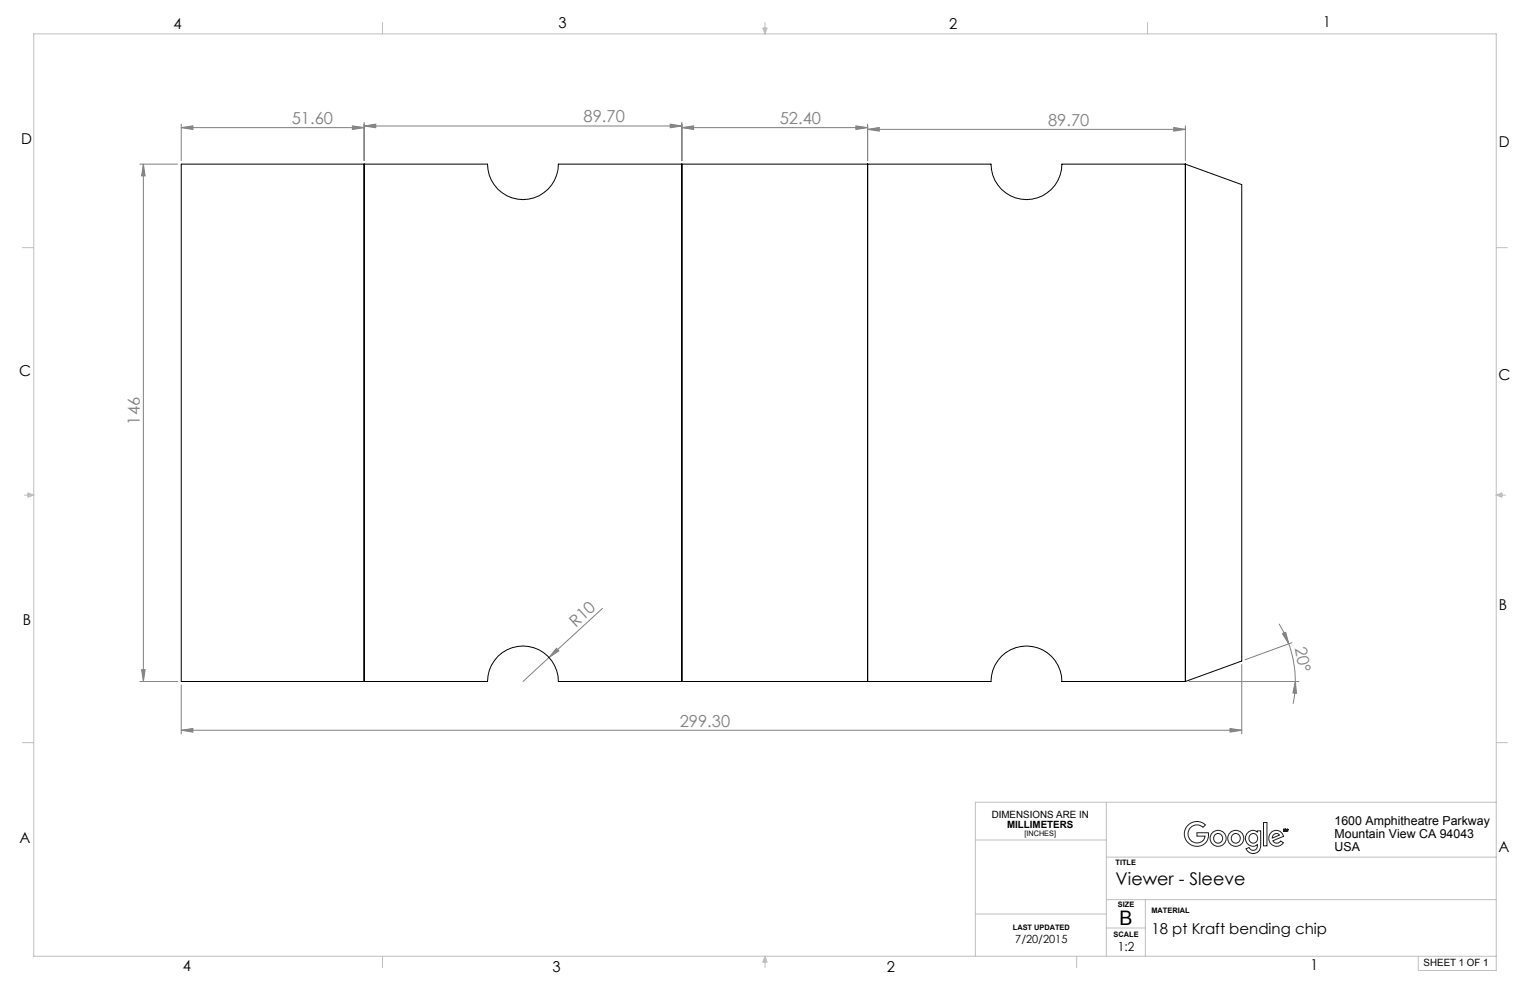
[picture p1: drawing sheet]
<svg xmlns="http://www.w3.org/2000/svg" width="432mm" height="279mm" viewBox="0 0 432 279" stroke-linecap="round" stroke-linejoin="round" font-family="sans-serif">
<!-- layer: Layer 1 -->
<g fill="none" stroke="#808080" stroke-width=".28">
<path d="M51.2 36l3.2-.5v1zM51.2 35v10.3M51.2 36h51.6M99.4 35.5l3.4 .5-3.4 .5zM102.8 35.6l3.2-.6v1.1zM102.8 34.5v10.8M102.8 35.6h89.6M189.2 35l3.2 .6-3.2 .5zM192.4 36l3.4-.5v1zM192.4 36h52.5M192.4 34.5v10.8M241.5 35.5l3.4 .5-3.4 .5z"/>
<path d="M244.9 36.5l3.2-.5v1zM244.9 35v10.3M244.9 36.5h89.6M331.3 36l3.2 .5-3.2 .5zM334.5 35.5v9.8M39.5 46.3h10.6M40.5 46.3l.5 3.3h-1zM40.5 46.3v146M170 171.7l-15.1 13.9M361 176l1.5 2.8 1.2 2.9M362 178.9l.9-.4 .8 3.2zM39.5 192.3h10.6"/>
<path d="M40 189h1l-.5 3.3zM51.2 193.3v13.8M154.9 185.6l-7.3 6.7M157.1 183l.6 .7-2.8 1.9zM335.6 192.3h31M350.4 187.5v19.6M363.7 181.7l1.2 4 .5 3.3 .2 3.3M364.6 181.4l-13.2 4.8M365.6 192.3l.3 3.4-1-.1zM365.6 192.3l-.3 4-.4 2.3M51.2 206.1l3.2-.5v1zM51.2 206.1h299.2"/>
<path d="M347.1 205.6l3.3 .5-3.3 .5z"/>
</g>
<g fill="none" stroke="#c0c0c0" stroke-width=".28">
<path d="M107.9 6.3v3.3M215.3 7.9h1.2l-.6 1.7zM215.6 7.9l.3 1.7M215.9 6.3v3.3M216.2 7.9l-.3 1.7M323.8 6.3v3.3M6.3 69.9h3.2M422.3 69.9h3.1M6.8 139.7h2.7M7.9 139.1l1.6 .6-1.6 .6zM7.9 139.4l1.6 .3M9.5 139.7l-1.6 .3"/>
<path d="M422.3 139.7h2.6M422.3 139.7l1.6 .3M422.3 139.7l1.6-.6v1.2zM423.9 139.4l-1.6 .3M6.3 209.6h3.2M422.3 209.6h3.1M275.3 237.1h36.9M312.2 226.4v43.5M422.3 226.4h-147v43.5M275.3 258h36.9M312.2 241.9h110.1M312.2 253.9h110.1"/>
<path d="M323.3 253.9v16M107.9 269.9v3.2M215.9 269.9v3.2M215.9 269.9l.6 1.6h-1.2zM215.9 269.9l-.3 1.6M215.9 269.9l.3 1.6M303.8 269.9v3.2M312.2 261.9h11.1M400.3 269.9v4h22v-264.3h-412.8v260.3h412.8"/>
</g>
<g fill="#808080">
<path d="M157.1 183l.6 .7-2.8 1.9z"/>
<path d="M365.6 192.3l.3 3.4-1-.1zM362 178.9l.9-.4 .8 3.2z"/>
<path d="M51.2 36l3.2-.5v1zM99.4 35.5l3.4 .5-3.4 .5zM102.8 35.6l3.2-.6v1.1zM189.2 35l3.2 .6-3.2 .5zM192.4 36l3.4-.5v1zM241.5 35.5l3.4 .5-3.4 .5z"/>
<path d="M51.2 206.1l3.2-.5v1zM347.1 205.6l3.3 .5-3.3 .5z"/>
<path d="M244.9 36.5l3.2-.5v1zM331.3 36l3.2 .5-3.2 .5z"/>
<path d="M40.5 46.3l.5 3.3h-1zM40 189h1l-.5 3.3z"/>
</g>
<path d="M102.8 46.3v146M192.4 46.3v146M244.9 46.3v146M334.5 46.3h-34.8a10 10 0 0 1-10 10 10 10 0 0 1-10-10h-122.1a10 10 0 0 1-10 10 10 10 0 0 1-10-10h-86.4v146h86.4a10 10 0 0 1 10-10 10 10 0 0 1 10 10h122.1a10 10 0 0 1 10-10 10 10 0 0 1 10 10h34.8M334.5 46.3v146M334.5 46.3l15.9 5.8v134.4l-15.9 5.8" fill="none" stroke="#000" stroke-width=".28"/>
<g fill="none" stroke="#191924" stroke-width=".28">
<path d="M362.4 234.1l-.2 .1 .8-.2 .1 .5M362.4 234.3v.2M362.4 234.1v.4M362.4 234.1h.1M362.7 234.2l-.2 .1 .2 .2h-.3M362.7 234.1v.1M362.7 234.1h.1M362.7 234v.1M362.8 234.5h.1M362.8 234.1v.4M362.8 234l-.1 .2M362.8 234.5v-.3l.4 .3"/>
<path d="M363.1 234.5h.1M363.2 234.5h.1M363.2 234.3l-.1 .2M363.2 234.3v.2M363.3 234.1h.1M363.3 234.1l.2-.1v.6h-.1l-.1-.4M363.3 234.2l-.1 .1M363.3 234.2l-.1 .3M363.3 234.1v.1M363.3 234.2h.1"/>
</g>
<g fill="none" stroke="#231f20" stroke-width=".28">
<path d="M335.3 232.9a3.5 3.5 0 0 1 4.9-.1l-.7 .7a2.52 2.52 0 0 0-3.6 .2 2.52 2.52 0 0 0 .4 3.6 2.52 2.52 0 0 0 3.6-.6l.2-.7h-2.3v-1h3.2a3.4 3.4 0 0 1-2.4 3.9 3.4 3.4 0 0 1-4.1-2.2 3.4 3.4 0 0 1 .8-3.8zM352.1 235a1.87 1.87 0 0 1 2.8-.2v-.3h.9v4a2.15 2.15 0 0 1-1.6 2.3 2.15 2.15 0 0 1-2.5-1.3l.8-.3a1.23 1.23 0 0 0 1.6 .7 1.23 1.23 0 0 0 .7-1.6 2.15 2.15 0 0 1-2.9-.3 2.15 2.15 0 0 1 .2-3zM353 235.5a1.27 1.27 0 0 1 1.7 .3 1.27 1.27 0 0 1-.2 1.8 1.27 1.27 0 0 1-1.8-.2 1.47 1.47 0 0 1 .3-1.9zM356.6 232.1h1v6.6h-1zM358.7 235a2.09 2.09 0 0 1 3.5 1l-3 1.3a1.26 1.26 0 0 0 2.2 0l.8 .6a2.27 2.27 0 0 1-3.3 .4 2.27 2.27 0 0 1-.2-3.3zM359.3 235.7l.9-.5 .6 .1 .3 .4-2 .8z"/>
<circle cx="343.7" cy="236.6" r="1.33"/>
<circle cx="343.8" cy="236.6" r="2.27"/>
<circle cx="348.7" cy="236.6" r="1.33"/>
<circle cx="348.8" cy="236.6" r="2.27"/>
</g>
<text font-size="5.6" x="316" y="261">B</text>
<text font-size="4.9" x="314.8" y="249.7">Viewer - Sleeve</text>
<g font-size="4.7" fill="#808080">
<text x="82.4" y="35">51.60</text>
<text x="164.7" y="34.5">89.70</text>
<text x="220.1" y="35">52.40</text>
<text x="295.8" y="35.5">89.70</text>
<text x="39.5" y="119.8" transform="rotate(-90 39.5 119.8)">146</text>
<text x="162.5" y="177.2" transform="rotate(-43 162.5 177.2)">R10</text>
<text x="365.4" y="182.9" transform="rotate(79 365.4 182.9)">20°</text>
<text x="191.8" y="205.1">299.30</text>
</g>
<g font-size="4.2">
<text x="49" y="8.1">4</text>
<text x="157.6" y="7.8">3</text>
<text x="267.9" y="8.1">2</text>
<text x="373.5" y="7.7">1</text>
<text x="6" y="40.7">D</text>
<text x="423" y="41.5">D</text>
<text x="5.4" y="106.2">C</text>
<text x="422.9" y="107.2">C</text>
<text x="423" y="172.1">B</text>
<text x="6.5" y="176.3">B</text>
<text x="5.5" y="238">A</text>
<text x="422.9" y="240.4">A</text>
<text x="325" y="263.7">18 pt Kraft bending chip</text>
<text x="51.6" y="274.1">4</text>
<text x="155.9" y="274.2">3</text>
<text x="250.3" y="274.2">2</text>
<text x="369.8" y="273.8">1</text>
</g>
<g font-size="3.5">
<text x="376.6" y="233">1600 Amphitheatre Parkway</text>
<text x="376.6" y="236.5">Mountain View CA 94043</text>
<text x="376.6" y="240">USA</text>
<text x="315.5" y="268.4">1:2</text>
</g>
<text font-size="3.2" x="286.5" y="266.1">7/20/2015</text>
<g font-size="2.8">
<text x="279.9" y="230.8">DIMENSIONS ARE IN</text>
<text x="284.2" y="233.7">MILLIMETERS</text>
<text x="401.8" y="272.7">SHEET 1 OF 1</text>
</g>
<g font-size="2.1">
<text x="289.1" y="235.9">[INCHES]</text>
<text x="314.8" y="244.2">TITLE</text>
<text x="315.5" y="256">SIZE</text>
<text x="325" y="257.6">MATERIAL</text>
<text x="285.8" y="262.5">LAST UPDATED</text>
<text x="314.3" y="264.3">SCALE</text>
</g>
</svg>
